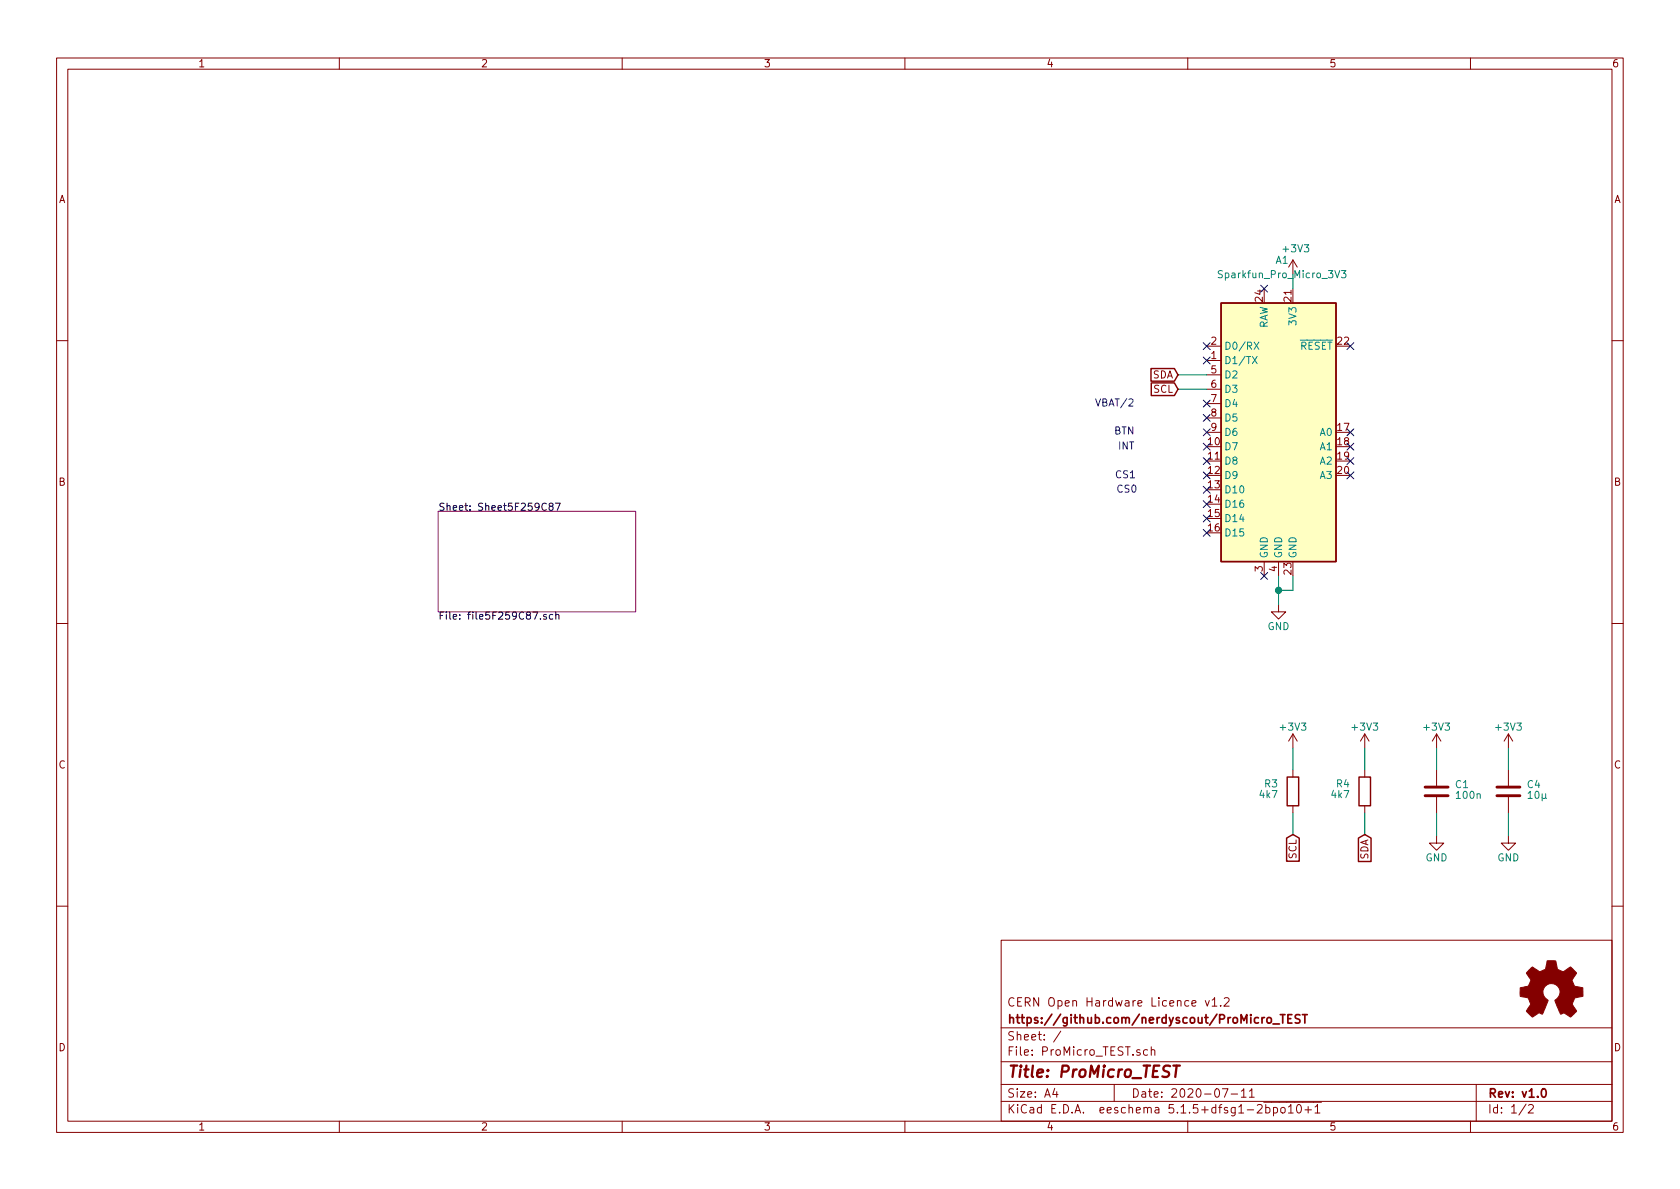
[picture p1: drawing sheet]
<svg xmlns="http://www.w3.org/2000/svg" width="297mm" height="210mm" viewBox="0 0 297 210" stroke-linecap="round" stroke-linejoin="round" font-family="sans-serif">
<g fill="none" stroke="#840000" stroke-width=".18">
<path d="M10 10.3h277v189.9h-277zM12 12.2h273v186.1h-273zM60 10.3v1.9M110 10.3v1.9M160 10.3v1.9M210 10.3v1.9M260 10.3v1.9M228.6 46v2.5M228.6 46l-.8 1.2M228.6 46l.8 1.2M10 60.2h2M213.4 63.7h2.5"/>
<path d="M213.4 61.2h2.5M213.4 66.3h2.5M213.4 68.8h2.5M213.4 71.4h2.5M213.4 73.9h2.5M213.4 76.4h2.5M285 60.2h2M223.5 99.3v2.5M226.1 99.3v2.5M10 110.3h2M226.1 106.9v1.3h1.2l-1.2 1.3-1.3-1.3h1.3M285 110.3h2"/>
<path d="M228.6 129.8v2.5M228.6 136.1v1.3M228.6 129.8l-.8 1.3M228.6 129.8l.8 1.3M241.3 129.8l-.8 1.3M241.3 129.8v2.5M241.3 136.1v1.3M241.3 129.8l.8 1.3M254 129.8l-.8 1.3M254 129.8v2.5M254 136.1v2.8M254 129.8l.8 1.3"/>
<path d="M266.7 129.8l-.8 1.3M266.7 129.8v2.5M266.7 136.1v2.8M266.7 129.8l.8 1.3M228.6 142.5v1.3M241.3 142.5v1.3M254 147.8v1.3h1.3l-1.3 1.3-1.3-1.3h1.3M254 141v2.8M266.7 147.8v1.3h1.3l-1.3 1.3-1.3-1.3h1.3M266.7 141v2.8M10 160.2h2M177 166.3h108v32h-108z"/>
<path d="M213.1 176.9l.4 1 .3-1M214.3 176.9l.5-.5v1.5M214.3 177.9h.9M215.8 177.8v.1M216.5 176.6l.2-.2h.3l.3 .5-.9 1h.9M285 160.2h2M60 198.3v1.9M110 198.3v1.9M160 198.3v1.9M177 194.8h108M177 191.8h108M177 187.8h108"/>
<path d="M177 181.8h108M186.5 192.5l-.4 1h1M186.8 193v1M187.6 182.3l-1.3 2M197 191.8v3M202.9 185.7l-.4-.1-.3 .3 .1 .6 .2 .1 .4-.1M203.6 185.7a.37 .37 0 0 1 .6 .1v.8M203.6 185.1v1.5M210 198.3v1.9M216.1 192.5h1l-.6 1.5M217.7 193.5h1.1M219.5 193l.4-.5v1.5"/>
<path d="M219.5 194h.8M220.9 193l.4-.5v1.5M220.9 194h.9M222.3 195.5l.2-.2h.4l.3 .5-1 1h1M223.4 194.9h10.3M223.8 195.9l.4-.1 .3 .3v.6l-.3 .1-.4-.1M223.8 195.3v1.5M225.2 195.9l.4-.1 .3 .3-.1 .6-.2 .1-.4-.1M225.2 195.8v1.5M226.5 196l.2-.2 .5 .2v.5l-.1 .2-.4 .1-.2-.1zM227.8 195.8l.4-.5v1.5M227.8 196.8h.9"/>
<path d="M229.4 195.4l.2-.1a.8 .8 0 0 1 .5 .8 .8 .8 0 0 1-.5 .7 1 1 0 0 1-.2-1.4zM230.7 196.3h1.2M231.3 195.7v1.1M232.5 195.8l.4-.5v1.5M232.5 196.8h.9M260 198.3v1.9M261 191.8v6.5M269.8 195.2l-1.2 2M270.3 195.5l.2-.2h.3l.3 .5-.9 1h.9"/>
</g>
<path d="M226.4 179.4h.8M226.8 179.4v1.5M228.4 179.4h-.7v1.5h.7M229.8 179.5l-.5-.1-.3 .3 .1 .3 .7 .4v.4l-.2 .1-.6-.1M230.3 179.4h.8M230.7 179.4v1.5M225.1 181.1h1.1M227.7 180.1h.5M272.7 192.7l.2-.2a.81 .81 0 0 1 .6 .6 .81 .81 0 0 1-.3 .8l-.2 .1a.79 .79 0 0 1-.3-1.3z" fill="none" stroke="#840000" stroke-width=".3"/>
<path d="M207.5 188.4h1.1M208.1 188.4l-.3 2" fill="none" stroke="#840000" stroke-width=".41"/>
<path d="M77.5 90.4h34.9v17.8h-34.9z" fill="none" stroke="#840084" stroke-width=".18"/>
<path d="M96.6 89.1a.51 .51 0 0 0-.6 0 .51 .51 0 0 0-.2 .6 .46 .46 0 0 0 .3 .5 .46 .46 0 0 0 .5-.1M97.3 89.5l-.2-.1v-.3l.5-.1 .1 .1v.3l-.5 .2-.1 .2v.2l.2 .2h.3l.2-.2-.1-.4-.1-.1M98.2 89h.9l-.6 1.2M95.6 109.4v.1M96.6 108.7h-.3l-.2 .1 .1 .2 .4 .1v.3h-.5M97.7 108.7h-.3l-.3 .2 .2 .5h.4M98.3 108.8l.2-.1h.3v.8M98.3 108.2v1.3" fill="none" stroke="#000" stroke-width=".18"/>
<path d="M215.9 53.6h20.3v45.7h-20.3zM203.5 65.2h4.1l.7 1.1-.7 1.1h-4.1zM203.6 67.7h4l.7 1.1-.7 1.1h-4zM227.6 137.4h2v5.1h-2zM240.3 137.4h2v5.1h-2zM227.5 148.2l1.1-.6 1.1 .6v4.1h-2.2zM240.2 148.2l1.1-.6 1.1 .6v4.1h-2.2z" fill="none" stroke="#840000" stroke-width=".25"/>
<path d="M252 139.2h4M264.7 139.2h4M252 140.7h4M264.7 140.7h4" fill="none" stroke="#840000" stroke-width=".51"/>
<path d="M270.4 171.5l.6-.5 .8 .6a.62 .62 0 0 0 1 0l.2-.1a1.62 1.62 0 0 0 .5-1.4l.1-.2h1.5l.1 .8a.74 .74 0 0 0 .7 .9l.5 .3 1.3-.9 1 1-.4 .7a.75 .75 0 0 0-.1 1.2l.2 .5 1.5 .3v1.5l-1.4 .2-.1 .2a1.23 1.23 0 0 0-.3 1.2l.7 1-.1 .1-1 1-.8-.6a.54 .54 0 0 0-.9 0l-1.1-2.3a2.33 2.33 0 0 0 .9-1.9 1.54 1.54 0 0 0-2.5-.8 1.54 1.54 0 0 0 .4 2.6l-1 2.4a.69 .69 0 0 0-1.1 .2l-.7 .4-1-1.1 .8-1.2-.3-.5a.71 .71 0 0 0-.9-.8l-.7-.2v-1.4l.4-.1a1.11 1.11 0 0 0 1.3-.7 .72 .72 0 0 0-.2-1.2l-.4-.6z" fill="#840000" stroke="#840000" stroke-width=".18"/>
<path d="M215.9 53.6h20.3v45.7h-20.3z" fill="#ffffc2" stroke="#ffffc2" stroke-width=".18"/>
<path d="M216.1 47.9l-.5-.1-.2 .3 .1 .3 .6 .2v.4l-.2 .1h-.5M236 47.8l.4 1.3 .5-1.3M237.2 47.8h.8l-.5 .5 .4 .2 .1 .4-.3 .2-.5-.1M221.4 63l.9 1.3M221.7 60.5l.9 1.3M222.3 63l-.9 1.3M222.6 60.5l-.9 1.3" fill="none" stroke="#008484" stroke-width=".18"/>
<g fill="none" stroke="#008400" stroke-width=".18">
<path d="M228.6 48.5v2.5M208.3 66.3h5.1M208.3 68.8h5.1M226.1 101.8v5.1M228.6 101.8v2.6h-2.5M228.6 132.3v3.8M241.3 132.3v3.8M254 132.3v3.8M266.7 132.3v3.8M228.6 143.8v3.8M241.3 143.8v3.8M254 143.8v4"/>
<path d="M266.7 143.8v4"/>
</g>
<path d="M193.7 70.5l.5 1.3 .4-1.3" fill="none" stroke="#0000c2" stroke-width=".18"/>
<circle cx="226.1" cy="104.4" r=".51" fill="#008400" stroke="#008400" stroke-width=".25"/>
<g fill="none" stroke="#000084" stroke-width=".18">
<path d="M222.9 50.4l1.2 1.3M224.1 50.4l-1.2 1.3M212.8 60.6l1.2 1.2M212.8 63.1l1.2 1.3M212.8 70.8l1.2 1.2M212.8 73.3l1.2 1.2M212.8 75.8l1.2 1.3M212.8 78.4l1.2 1.2M214 60.6l-1.2 1.2M214 63.1l-1.2 1.3M214 70.8l-1.2 1.2M214 73.3l-1.2 1.2"/>
<path d="M214 75.8l-1.2 1.3M214 78.4l-1.2 1.2M238.2 60.6l1.2 1.2M238.2 75.8l1.2 1.3M238.2 78.4l1.2 1.2M239.4 60.6l-1.2 1.2M239.4 75.8l-1.2 1.3M239.4 78.4l-1.2 1.2M212.8 93.6l1.2 1.2M212.8 91.1l1.2 1.2M212.8 88.5l1.2 1.3M212.8 80.9l1.2 1.2"/>
<path d="M212.8 83.5l1.2 1.2M212.8 86l1.2 1.2M214 93.6l-1.2 1.2M214 91.1l-1.2 1.2M214 86l-1.2 1.2M214 88.5l-1.2 1.3M214 80.9l-1.2 1.2M214 83.5l-1.2 1.2M238.2 80.9l1.2 1.2M238.2 83.5l1.2 1.2M239.4 80.9l-1.2 1.2M239.4 83.5l-1.2 1.2"/>
<path d="M222.9 101.2l1.2 1.3M224.1 101.2l-1.2 1.3"/>
</g>
<text font-size="2.8" fill="#840000" x="178" y="190.5">Title: ProMicro_TEST</text>
<g font-size="2.1" fill="#840000">
<text x="178" y="178">CERN Open Hardware Licence v1.2</text>
<text x="178" y="184">Sheet: /</text>
<text x="178" y="181">https://github.com/nerdyscout/ProMicro_TEST</text>
<text x="178" y="186.7">File: ProMicro_TEST.sch</text>
<text x="178" y="196.9">KiCad E.D.A. eeschema 5.1.5+dfsg1-2bpo10+1</text>
<text x="178" y="194.1">Size: A4</text>
<text x="200" y="194.1">Date: 2020-07-11</text>
<text x="263" y="194.1">Rev: v1.0</text>
<text x="263" y="196.9">Id: 1/2</text>
</g>
<g font-size="1.8" fill="#840000">
<text x="35" y="11.9">1</text>
<text x="85" y="11.9">2</text>
<text x="135" y="11.9">3</text>
<text x="185" y="11.9">4</text>
<text x="235" y="11.9">5</text>
<text x="285" y="11.9">6</text>
<text x="10.4" y="35.9">A</text>
<text x="285.4" y="35.9">A</text>
<text x="223.3" y="53.3" transform="rotate(-90 223.3 53.3)">24</text>
<text x="228.3" y="53.3" transform="rotate(-90 228.3 53.3)">21</text>
<text x="214.1" y="63.5">1</text>
<text x="214.1" y="61">2</text>
<text x="236.5" y="61">22</text>
<text x="203.8" y="66.9">SDA</text>
<text x="204" y="69.5">SCL</text>
<text x="214.1" y="66">5</text>
<text x="214.1" y="68.6">6</text>
<text x="214.1" y="71.1">7</text>
<text x="214.1" y="73.7">8</text>
<text x="214.1" y="76.2">9</text>
<text x="236.5" y="76.2">17</text>
<text x="213.7" y="78.7">10</text>
<text x="213.7" y="81.3">11</text>
<text x="213.7" y="83.8">12</text>
<text x="236.5" y="78.7">18</text>
<text x="236.5" y="81.3">19</text>
<text x="236.5" y="83.8">20</text>
<text x="10.4" y="85.9">B</text>
<text x="213.7" y="86.4">13</text>
<text x="213.7" y="88.9">14</text>
<text x="285.4" y="85.9">B</text>
<text x="213.7" y="91.4">15</text>
<text x="213.7" y="94">16</text>
<text x="223.3" y="101.1" transform="rotate(-90 223.3 101.1)">3</text>
<text x="225.8" y="101.1" transform="rotate(-90 225.8 101.1)">4</text>
<text x="228.3" y="101.5" transform="rotate(-90 228.3 101.5)">23</text>
<text x="10.4" y="135.9">C</text>
<text x="285.4" y="135.9">C</text>
<text x="229.2" y="151.9" transform="rotate(-90 229.2 151.9)">SCL</text>
<text x="241.9" y="152.1" transform="rotate(-90 241.9 152.1)">SDA</text>
<text x="10.4" y="185.9">D</text>
<text x="285.4" y="185.9">D</text>
<text x="35" y="199.9">1</text>
<text x="85" y="199.9">2</text>
<text x="135" y="199.9">3</text>
<text x="185" y="199.9">4</text>
<text x="235" y="199.9">5</text>
<text x="285" y="199.9">6</text>
</g>
<g font-size="1.8" fill="#008484">
<text x="225.6" y="46.7">A1</text>
<text x="227" y="44.6">+3V3</text>
<text x="216" y="49.2">Sparkfun_Pro_Micro_3V3</text>
<text x="224.2" y="58.3" transform="rotate(-90 224.2 58.3)">RAW</text>
<text x="229.2" y="57.2" transform="rotate(-90 229.2 57.2)">3V3</text>
<text x="216.4" y="64.4">D1/TX</text>
<text x="216.4" y="61.8">D0/RX</text>
<text x="229.8" y="61.8">RESET</text>
<text x="216.4" y="66.9">D2</text>
<text x="216.4" y="69.5">D3</text>
<text x="216.4" y="72">D4</text>
<text x="216.4" y="74.5">D5</text>
<text x="216.4" y="77.1">D6</text>
<text x="233.5" y="77.1">A0</text>
<text x="216.4" y="79.6">D7</text>
<text x="216.4" y="82.2">D8</text>
<text x="233.5" y="79.6">A1</text>
<text x="233.5" y="82.2">A2</text>
<text x="216.4" y="84.7">D9</text>
<text x="216.4" y="87.2">D10</text>
<text x="216.4" y="89.8">D16</text>
<text x="233.5" y="84.7">A3</text>
<text x="216.4" y="92.3">D14</text>
<text x="216.4" y="94.9">D15</text>
<text x="224.2" y="98.8" transform="rotate(-90 224.2 98.8)">GND</text>
<text x="226.7" y="98.8" transform="rotate(-90 226.7 98.8)">GND</text>
<text x="229.2" y="98.8" transform="rotate(-90 229.2 98.8)">GND</text>
<text x="224.1" y="111.4">GND</text>
<text x="226.5" y="129.2">+3V3</text>
<text x="239.2" y="129.2">+3V3</text>
<text x="251.9" y="129.2">+3V3</text>
<text x="264.6" y="129.2">+3V3</text>
<text x="222.8" y="141.1">4k7</text>
<text x="223.6" y="139.2">R3</text>
<text x="235.5" y="141.1">4k7</text>
<text x="236.3" y="139.2">R4</text>
<text x="257.4" y="139.4">C1</text>
<text x="257.6" y="141.3">100n</text>
<text x="270.1" y="139.4">C4</text>
<text x="270.3" y="141.3">10µ</text>
<text x="252" y="152.3">GND</text>
<text x="264.7" y="152.3">GND</text>
</g>
<g font-size="1.8" fill="#0000c2">
<text x="194.4" y="71.9">VBAT/2</text>
<text x="197" y="76.8">BTN</text>
<text x="197.8" y="79.5">INT</text>
<text x="197.5" y="84.6">CS1</text>
<text x="197.7" y="87.1">CS0</text>
</g>
<g font-size="1.8">
<text x="77.5" y="90.3">Sheet: Sheet5F259C87</text>
<text x="77.5" y="109.6">File: file5F259C87.sch</text>
</g>
</svg>
